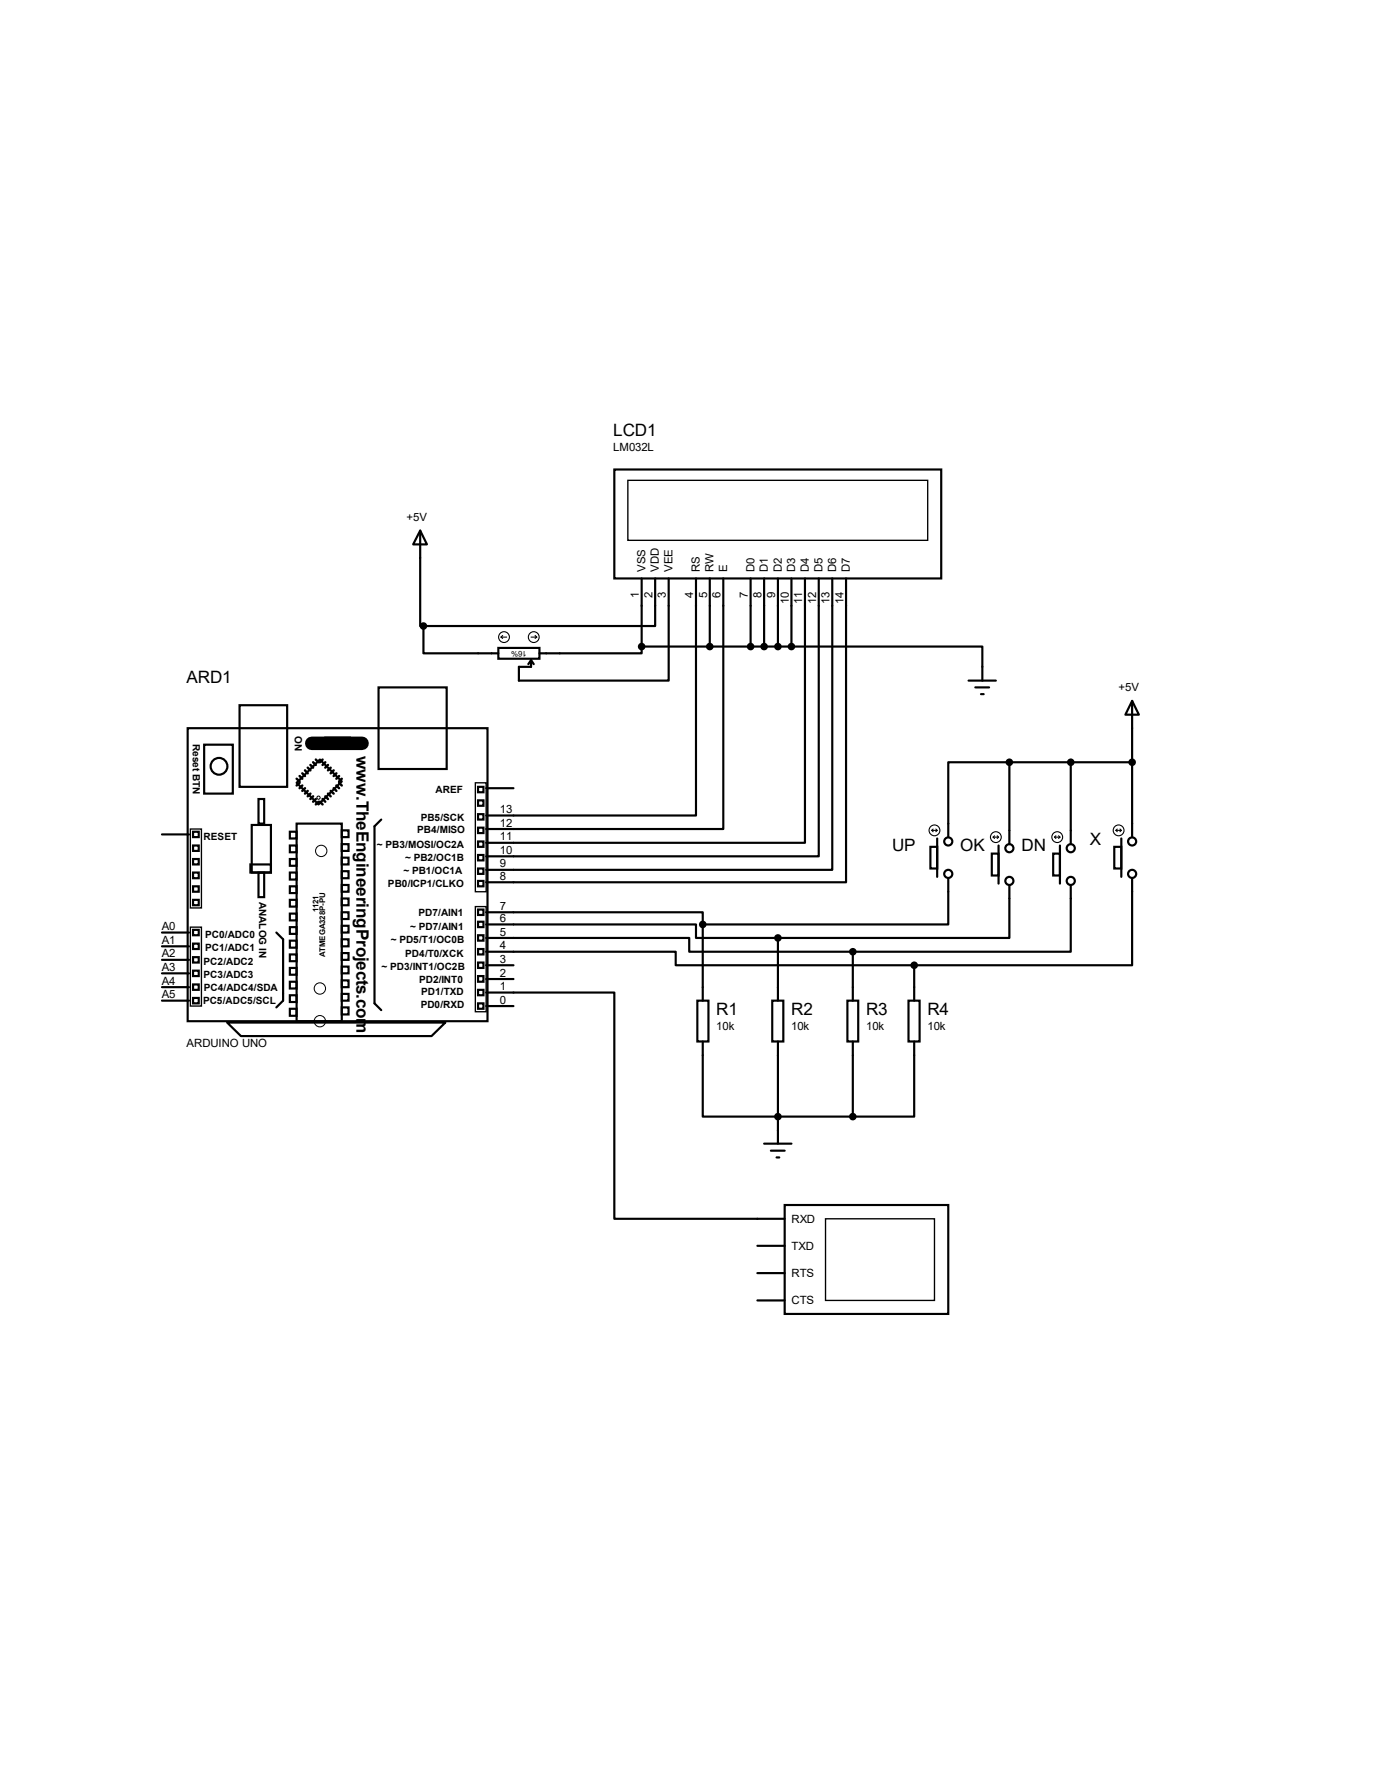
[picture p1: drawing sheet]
<svg xmlns="http://www.w3.org/2000/svg" width="216mm" height="279mm" viewBox="0 0 216 279" stroke-linecap="round" stroke-linejoin="round" font-family="sans-serif">
<g fill="none" stroke="#000" stroke-width=".34">
<path d="M96.2 73.5h51.2v17.1h-51.2zM65.8 83.1l1 2.2h-2.1zM65.8 83.1v14.9h.5M66.3 98v4.3h11.7M100.5 90.6v10.7M102.6 90.6v7.4h-36.3M104.7 90.6v16h-23.5v-2.2h1.9v-1M109 90.6v37.1h-32.9M111.1 90.6v10.7M113.2 90.6v39.2h-37.1M117.5 90.6v10.7M119.6 90.6v10.7"/>
<path d="M121.8 90.6v10.7M123.9 90.6v10.7M126 90.6v41.4h-49.9M128.2 90.6v43.5h-52.1M130.3 90.6v45.6h-54.2M132.5 90.6v47.6h-56.4M29.4 114h46.9v45.9h-46.9zM32 116.6h4.4v7.7h-4.4zM37.5 110.4h7.5v12.8h-7.5zM50.1 119l3.4 3.4-3.6 3.6-3.5-3.4zM50.9 115.5h3.9v1.8h-3.9zM59.3 107.7h10.6v12.7h-10.6z"/>
<path d="M78 101.5h6.5v1.7h-6.5zM83.1 103.4l.5 .6M83.1 103.4l-.4 .6M100.5 101.3v1h-16M100.5 101.3h23.4M123.9 101.3h29.9v5.3M151.6 106.6h4.3M152.7 107.7h2.2M153.6 108.7h.4M158 119.4h-9.5v11.7M158 119.4h19.2M158 119.4v12.8"/>
<path d="M167.6 119.4v12.8M177.2 109.8l1.1 2.1h-2.1zM177.2 109.8v21.3M25.4 130.7h4.2M30.2 132.4h.9v.9h-.9zM30.2 136.7h.9v.8h-.9zM30.2 138.8h.9v.9h-.9zM30.2 134.5h.9v.9h-.9zM30.2 130.3h.9v.8h-.9zM39.2 135.4h3.2v1.3h-3.2zM39.4 129.2h3v7.5h-3zM40.5 125.1h.9v3.9h-.9z"/>
<path d="M40.5 136.7h.9v3.8h-.9zM45.4 130.3h1v1h-1zM45.4 132.4h1v1.1h-1zM45.4 134.5h1v1.1h-1zM45.4 136.7h1v1.1h-1zM45.4 138.8h1v1.1h-1zM46.4 129h7.1v30.9h-7.1zM53.5 130h1.1v1.1h-1.1zM53.5 132.2h1.1v1.1h-1.1zM53.5 134.3h1.1v1.1h-1.1zM53.5 136.4h1.1v1.1h-1.1zM53.5 138.6h1.1v1.1h-1.1z"/>
<path d="M59.7 128.4l-1.1 1v27.7l1.1 1.1M74.8 123.2h.9v.9h-.9zM74.8 127.5h.9v.9h-.9zM74.8 129.6h.9v.9h-.9zM74.8 131.8h.9v.8h-.9zM74.8 133.9h.9v.8h-.9zM74.8 136h.9v.9h-.9zM74.8 125.3h.9v.9h-.9zM74.8 138h.9v.8h-.9zM76.1 123.4h4.3M145.7 132.6h1v3.4h-1zM146.7 131.3v6"/>
<path d="M148.5 137.5v7.3h-38.5M155.3 133.7h1v3.4h-1zM156.3 132.4v6M158 138.6v8.3h-36.2M164.9 133.7h1v3.4h-1zM165.9 132.4v6M167.6 138.6v10.5h-34.1M174.5 132.6h1.1v3.4h-1.1zM175.6 131.3v6M177.2 137.5v13.7h-34.1M25.4 156.7h4.2M25.4 154.6h4.2"/>
<path d="M25.4 152.4h4.2M25.4 150.3h4.2M25.4 148.2h4.2M25.4 146h4.2M30.2 140.9h.9v.9h-.9zM30.2 145.6h.9v.9h-.9zM30.2 147.8h.9v.8h-.9zM30.2 149.9h.9v.8h-.9zM30.2 152h.9v.9h-.9zM30.2 154.2h.9v.8h-.9zM30.2 156.3h.9v.8h-.9zM43.3 146l1 1.1v9.6l-1 1.1"/>
<path d="M45.4 140.9h1v1.1h-1zM45.4 143.1h1v1h-1zM45.4 145.2h1v1.1h-1zM45.4 147.3h1v1.1h-1zM45.4 149.5h1v1h-1zM45.4 151.6h1v1.1h-1zM45.4 153.8h1v1h-1zM45.4 155.9h1v1h-1zM45.4 158h1v1.1h-1zM53.5 140.7h1.1v1.1h-1.1zM53.5 142.9h1.1v1h-1.1zM53.5 145h1.1v1h-1.1z"/>
<path d="M53.5 147.1h1.1v1.1h-1.1zM53.5 149.3h1.1v1h-1.1zM53.5 151.4h1.1v1h-1.1zM53.5 153.5h1.1v1.1h-1.1zM53.5 155.7h1.1v1h-1.1zM53.5 157.8h1.1v1.1h-1.1zM74.8 142.5h.9v.8h-.9zM74.8 144.4h.9v.8h-.9zM74.8 146.5h.9v.8h-.9zM74.8 148.6h.9v.9h-.9zM74.8 150.7h.9v.9h-.9zM74.8 152.9h.9v.9h-.9z"/>
<path d="M74.8 155h.9v.9h-.9zM74.8 157.1h.9v.9h-.9zM76.1 142.9h33.9v1.9M76.1 146.9h31.8v2.2h25.6M76.1 149.1h29.7v2.1h37.3M76.1 155.4h20.1v35.5h26.7M76.1 144.8h32.9v2.1h12.8M76.1 157.6h4.3M76.1 153.3h4.3M76.1 151.2h4.3M109.2 156.7h1.7v6.4h-1.7zM110 144.8v11.9"/>
<path d="M120.9 156.7h1.7v6.4h-1.7zM121.8 146.9v9.8M132.7 156.7h1.7v6.4h-1.7zM133.5 149.1v7.6M142.2 156.7h1.8v6.4h-1.8zM143.1 151.2v5.5M35.6 160.1h34.1l-2.1 2.2h-29.9zM110 163.1v11.8h23.5M119.6 179.1h4.3M121.8 163.1v16M133.5 163.1v11.8M143.1 163.1v11.8h-9.6"/>
<path d="M118.6 199.4h4.3M118.6 195.1h4.3M120.7 180.2h2.2M121.6 181.3h.4M122.9 188.7h25.6v17.1h-25.6zM118.6 203.7h4.3"/>
<circle cx="34.3" cy="120" r="1.31"/>
<circle cx="148.5" cy="136.9" r=".64"/>
<circle cx="148.5" cy="131.8" r=".64"/>
<circle cx="158" cy="132.8" r=".64"/>
<circle cx="158" cy="138" r=".64"/>
<circle cx="167.6" cy="138" r=".64"/>
<circle cx="167.6" cy="132.8" r=".64"/>
<circle cx="177.2" cy="136.9" r=".64"/>
<circle cx="177.2" cy="131.8" r=".64"/>
</g>
<path d="M48.8 116.4h7.9" fill="none" stroke="#000" stroke-width="2.1"/>
<g fill="none" stroke="#000" stroke-width=".38">
<path d="M48.6 119.8l.4 .4M49 119.4l.4 .4M49.4 119l.5 .4M50.5 119l-.4 .4M50.9 119.4l-.4 .4M51.4 119.8l-.5 .4M46.4 122l.5 .4M46.9 121.5l.4 .5M46.9 122.6l-.5 .4M47.3 121.1l.5 .4M47.3 123l-.4 .4M47.8 120.6l.4 .5"/>
<path d="M47.8 123.4l-.5 .5M48.2 120.2l.4 .4M48.2 123.9l-.4 .4M48.6 124.3l-.4 .4M49 124.7l-.4 .4M49.4 125.1l-.4 .5M49.9 125.6l-.5 .4M50.1 125.6l.4 .4M50.5 125.1l.4 .5M50.9 124.7l.5 .4M51.4 124.3l.4 .4M51.8 123.9l.4 .4"/>
<path d="M51.8 120.2l-.4 .4M52.2 123.4l.5 .5M52.2 120.6l-.4 .5M52.7 123l.4 .4M52.7 121.1l-.5 .4M53.1 122.6l.4 .4M53.1 121.5l-.4 .5M53.5 122l-.4 .4"/>
</g>
<g fill="none" stroke="#000" stroke-width=".16">
<circle cx="49.9" cy="124.9" r=".25"/>
<circle cx="50.3" cy="133.3" r=".89"/>
<circle cx="50.1" cy="154.8" r=".89"/>
<circle cx="50.1" cy="159.9" r=".89"/>
</g>
<path d="M98.3 75.2h46.9v9.4h-46.9zM29.8 129.8h1.7v12.4h-1.7zM74.4 122.6h1.7v17.1h-1.7zM29.8 145.2h1.7v12.4h-1.7zM74.4 142h1.7v16.5h-1.7zM129.2 190.9h17.1v12.8h-17.1z" fill="none" stroke="#000" stroke-width=".21"/>
<g fill="#000" stroke="#000" stroke-width=".34">
<circle cx="66.3" cy="98" r=".42"/>
<circle cx="100.5" cy="101.3" r=".42"/>
<circle cx="111.1" cy="101.3" r=".42"/>
<circle cx="117.5" cy="101.3" r=".42"/>
<circle cx="119.6" cy="101.3" r=".42"/>
<circle cx="121.8" cy="101.3" r=".42"/>
<circle cx="123.9" cy="101.3" r=".42"/>
<circle cx="158" cy="119.4" r=".42"/>
<circle cx="167.6" cy="119.4" r=".42"/>
<circle cx="177.2" cy="119.4" r=".42"/>
<circle cx="110" cy="144.8" r=".42"/>
<circle cx="121.8" cy="146.9" r=".42"/>
<circle cx="133.5" cy="149.1" r=".42"/>
<circle cx="143.1" cy="151.2" r=".42"/>
<circle cx="121.8" cy="174.9" r=".42"/>
<circle cx="133.5" cy="174.9" r=".42"/>
</g>
<g fill="none" stroke="#000" stroke-width=".17">
<path d="M78.4 99.8l.3 .2M78.4 99.8h.9M78.7 99.5l-.3 .3M83.1 99.8h.9M83.8 99.5l.2 .3M84 99.8l-.2 .2M145.9 130h.8M145.9 130l.2 .3M146.1 129.8l-.2 .2M146.5 129.8l.2 .2M146.7 130l-.2 .3M155.5 131.1h.8"/>
<path d="M155.5 131.1l.2 .2M155.7 130.9l-.2 .2M156.1 130.9l.2 .2M156.3 131.1l-.2 .2M165.1 131.1h.8M165.1 131.1l.2 .2M165.3 130.9l-.2 .2M165.7 130.9l.2 .2M165.9 131.1l-.2 .2M174.7 130h.9M174.7 130l.2 .3M174.9 129.8l-.2 .2"/>
<path d="M175.3 129.8l.3 .2M175.6 130l-.3 .3"/>
<circle cx="78.9" cy="99.8" r=".85"/>
<circle cx="83.6" cy="99.8" r=".85"/>
<circle cx="146.3" cy="130" r=".85"/>
<circle cx="155.9" cy="131.1" r=".85"/>
<circle cx="165.5" cy="131.1" r=".85"/>
<circle cx="175.1" cy="130" r=".85"/>
</g>
<g font-size="2.7">
<text x="96" y="68.3">LCD1</text>
<text x="29.2" y="106.9">ARD1</text>
<text x="55.8" y="118.4" transform="rotate(90 55.8 118.4)">www.TheEngineeringProjects.com</text>
<text x="139.7" y="133.3">UP</text>
<text x="150.3" y="133.3">OK</text>
<text x="159.9" y="133.3">DN</text>
<text x="170.6" y="132.3">X</text>
<text x="112.1" y="159">R1</text>
<text x="123.9" y="159">R2</text>
<text x="135.6" y="159">R3</text>
<text x="145.2" y="159">R4</text>
</g>
<g font-size="1.8">
<text x="96" y="70.7">LM032L</text>
<text x="63.6" y="81.6">+5V</text>
<text x="101" y="89.5" transform="rotate(-90 101 89.5)">VSS</text>
<text x="103.2" y="89.5" transform="rotate(-90 103.2 89.5)">VDD</text>
<text x="105.3" y="89.5" transform="rotate(-90 105.3 89.5)">VEE</text>
<text x="109.6" y="89.5" transform="rotate(-90 109.6 89.5)">RS</text>
<text x="111.7" y="89.5" transform="rotate(-90 111.7 89.5)">RW</text>
<text x="113.8" y="89.5" transform="rotate(-90 113.8 89.5)">E</text>
<text x="118.1" y="89.5" transform="rotate(-90 118.1 89.5)">D0</text>
<text x="120.2" y="89.5" transform="rotate(-90 120.2 89.5)">D1</text>
<text x="122.4" y="89.5" transform="rotate(-90 122.4 89.5)">D2</text>
<text x="124.5" y="89.5" transform="rotate(-90 124.5 89.5)">D3</text>
<text x="126.6" y="89.5" transform="rotate(-90 126.6 89.5)">D4</text>
<text x="128.8" y="89.5" transform="rotate(-90 128.8 89.5)">D5</text>
<text x="130.9" y="89.5" transform="rotate(-90 130.9 89.5)">D6</text>
<text x="133.1" y="89.5" transform="rotate(-90 133.1 89.5)">D7</text>
<text x="100" y="93.7" transform="rotate(-90 100 93.7)">1</text>
<text x="102.1" y="93.7" transform="rotate(-90 102.1 93.7)">2</text>
<text x="104.3" y="93.7" transform="rotate(-90 104.3 93.7)">3</text>
<text x="108.5" y="93.7" transform="rotate(-90 108.5 93.7)">4</text>
<text x="110.7" y="93.7" transform="rotate(-90 110.7 93.7)">5</text>
<text x="112.8" y="93.7" transform="rotate(-90 112.8 93.7)">6</text>
<text x="117.1" y="93.7" transform="rotate(-90 117.1 93.7)">7</text>
<text x="119.2" y="93.7" transform="rotate(-90 119.2 93.7)">8</text>
<text x="121.4" y="93.7" transform="rotate(-90 121.4 93.7)">9</text>
<text x="123.5" y="94.7" transform="rotate(-90 123.5 94.7)">10</text>
<text x="125.6" y="94.5" transform="rotate(-90 125.6 94.5)">11</text>
<text x="127.8" y="94.7" transform="rotate(-90 127.8 94.7)">12</text>
<text x="129.9" y="94.7" transform="rotate(-90 129.9 94.7)">13</text>
<text x="132" y="94.7" transform="rotate(-90 132 94.7)">14</text>
<text x="175.1" y="108.3">+5V</text>
<text x="78.2" y="131.6">11</text>
<text x="78.2" y="129.5">12</text>
<text x="78.2" y="127.3">13</text>
<text x="78.2" y="137.8">8</text>
<text x="78.2" y="135.8">9</text>
<text x="78.2" y="133.7">10</text>
<text x="78.2" y="142.5">7</text>
<text x="25.3" y="149.9">A2</text>
<text x="25.3" y="147.8">A1</text>
<text x="25.3" y="145.7">A0</text>
<text x="78.2" y="148.7">4</text>
<text x="78.2" y="146.5">5</text>
<text x="78.2" y="144.4">6</text>
<text x="25.3" y="154.2">A4</text>
<text x="25.3" y="152.1">A3</text>
<text x="78.2" y="155.1">1</text>
<text x="78.2" y="153">2</text>
<text x="78.2" y="150.8">3</text>
<text x="25.3" y="156.3">A5</text>
<text x="78.2" y="157.2">0</text>
<text x="112.1" y="161.4">10k</text>
<text x="123.9" y="161.4">10k</text>
<text x="135.6" y="161.4">10k</text>
<text x="145.2" y="161.4">10k</text>
<text x="29.2" y="164">ARDUINO UNO</text>
<text x="123.9" y="191.5">RXD</text>
<text x="123.9" y="195.7">TXD</text>
<text x="123.9" y="200">RTS</text>
<text x="123.9" y="204.3">CTS</text>
</g>
<g font-size="1.6">
<text x="30.2" y="116.5" transform="rotate(90 30.2 116.5)">Reset BTN</text>
<text x="46.2" y="115.2" transform="rotate(90 46.2 115.2)">ON</text>
<text x="68.2" y="124.2">AREF</text>
<text x="31.9" y="131.5">RESET</text>
<text x="65.3" y="130.4">PB4/MISO</text>
<text x="65.9" y="128.5">PB5/SCK</text>
<text x="59" y="132.8">~ PB3/MOSI/OC2A</text>
<text x="63.2" y="136.8">~ PB1/OC1A</text>
<text x="63.4" y="134.9">~ PB2/OC1B</text>
<text x="40.6" y="141.2" transform="rotate(90 40.6 141.2)">ANALOG IN</text>
<text x="60.7" y="139">PB0/ICP1/CLKO</text>
<text x="65.5" y="143.5">PD7/AIN1</text>
<text x="32.1" y="149">PC1/ADC1</text>
<text x="32.1" y="146.9">PC0/ADC0</text>
<text x="61.2" y="147.7">~ PD5/T1/OC0B</text>
<text x="63.5" y="149.9">PD4/T0/XCK</text>
<text x="64.2" y="145.6">~ PD7/AIN1</text>
<text x="31.9" y="153.2">PC3/ADC3</text>
<text x="31.9" y="151.1">PC2/ADC2</text>
<text x="31.9" y="155.2">PC4/ADC4/SDA</text>
<text x="59.7" y="152">~ PD3/INT1/OC2B</text>
<text x="65.6" y="153.9">PD2/INT0</text>
<text x="66" y="155.8">PD1/TXD</text>
<text x="31.8" y="157.3">PC5/ADC5/SCL</text>
<text x="65.9" y="157.9">PD0/RXD</text>
</g>
<g font-size="1.2">
<text x="82.5" y="101.9" transform="rotate(-180 82.5 101.9)">16%</text>
<text x="49.9" y="142.9" transform="rotate(-90 49.9 142.9)">1121</text>
<text x="50.9" y="149.8" transform="rotate(-90 50.9 149.8)">ATMEGA328P-PU</text>
</g>
</svg>
